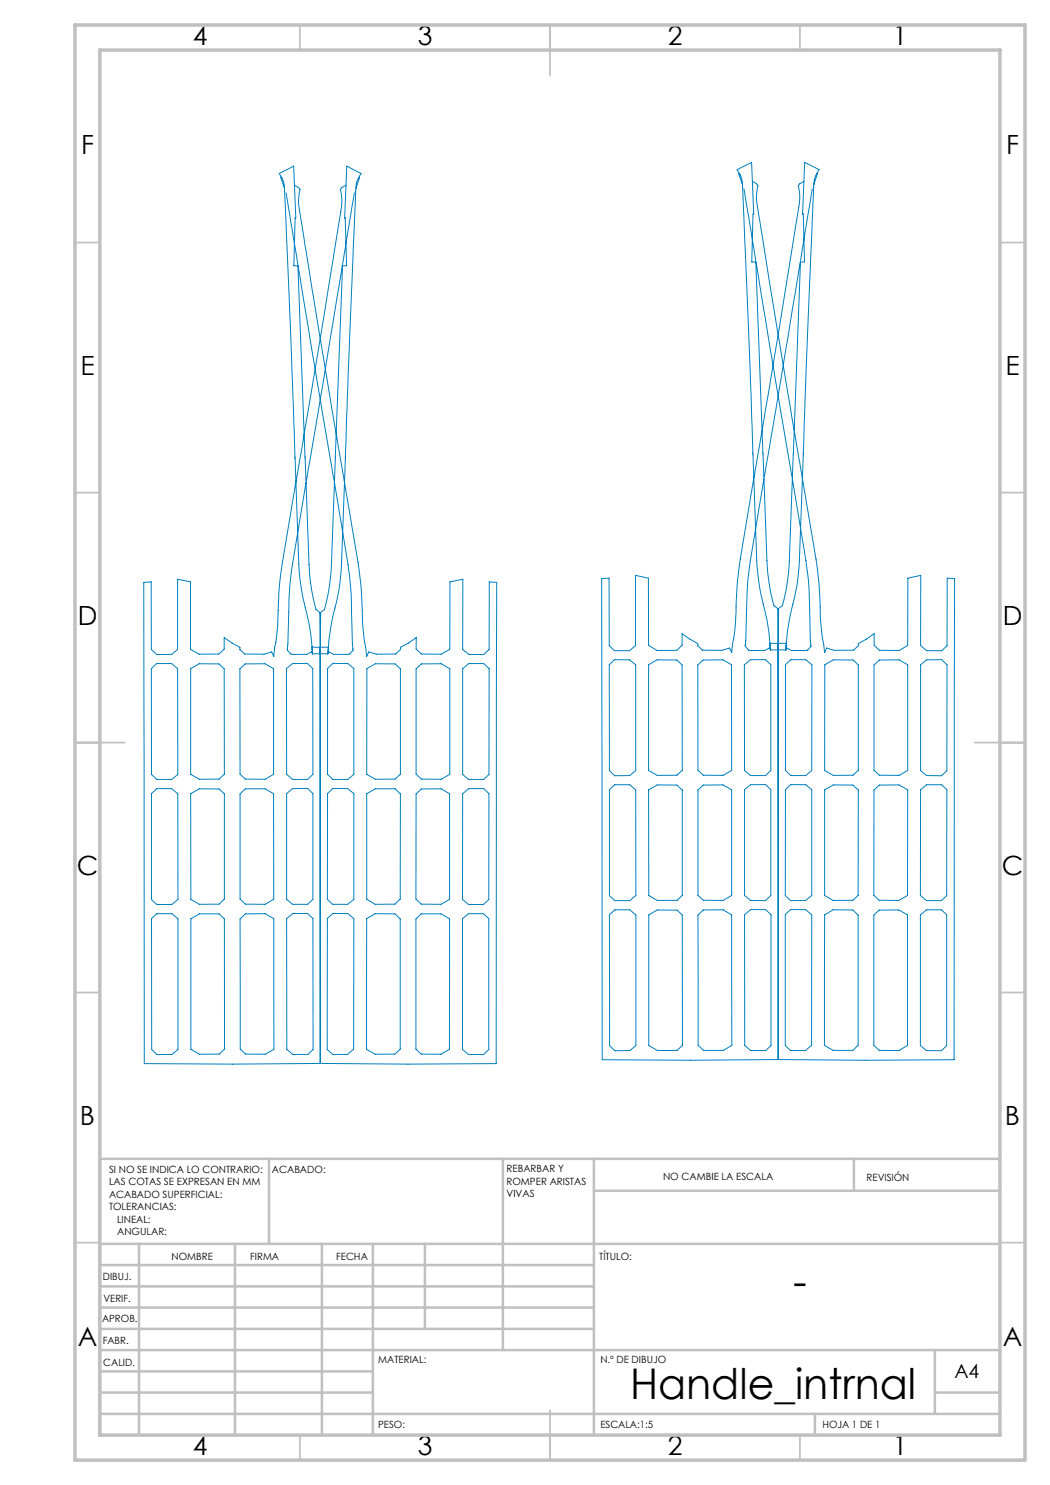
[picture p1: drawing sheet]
<svg xmlns="http://www.w3.org/2000/svg" width="210mm" height="297mm" viewBox="0 0 210 297" stroke-linecap="round" stroke-linejoin="round" font-family="sans-serif">
<g fill="none" stroke="#c0c0c0" stroke-width=".35">
<path d="M60 5v5M110 5v10M160 5v5M15 48.5h5M200 48.5h5M15 98.5h5M200 98.5h5M15 148.5h10M195 148.5h10M15 198.5h5M200 198.5h5M15 248.5h5"/>
<path d="M200 248.5h5M60 287v5M110 282v10M160 287v5"/>
</g>
<g fill="none" stroke="#c0c0c0" stroke-width=".5">
<path d="M53.8 231.8v17M100.6 231.8v38.2M118.8 231.8v55.2M118.8 238.2h81.2M170.8 231.8v6.4M200 231.8h-180v55.2M20 248.8h180M20 257.3h98.8M20 253h98.8M27.8 248.8v38.2M47 248.8v38.2M64.4 248.8v38.2"/>
<path d="M74.6 248.8v38.2M85 248.8v17M20 265.8h98.8M20 261.5h98.8M20 278.5h54.6M20 274.3h54.6M20 270h180M187 278.5h13M187 270v12.8M20 282.8h180M163 282.8v4.2"/>
</g>
<path d="M15 5h190v287h-190zM20 10h180v277h-180z" fill="none" stroke="#c0c0c0" stroke-width=".7"/>
<g fill="none" stroke="#0080c0" stroke-width=".2">
<path d="M56.4 35.6l-.3-.1 .8 2.2M57.2 38.6l9.6 57.5M58.9 37l.8 .5 .3 .4a9.1 9.1 0 0 0-.1 4.4l6.5 39.4 5.2 30.8a90.9 90.9 0 0 1 1 12.8l.7 6 .5-.9 1.5 .4h3.8l1-.9v-.4l1.6-.9 1.6-1.1-.1 2.3 1.1 1h4l1.7-.9v-13.5l2.6-.6-.1 14.1 1.3 1h2.9l1.1-1 .1-13.5 1.4 .1-.1 96.2-17.6 .1-17.6-.1v-82M69.2 37l-.9 .5-.2 .4a12.2 12.2 0 0 1-.2 5.9l-3.6 22.1-7.8 46.6a125.3 125.3 0 0 0-1.1 13.8l-.6 5-.5-.9-1.5 .4h-3.9l-.9-.9v-.4l-3.2-2v2.3l-1 1h-4l-1.7-.9v-13.5l-2.6-.6v14.1l-1.2 1h-3l-1-1-.1-13.5-1.4 .1 .1 96.2 17.6 .1 17.6-.1-.1-82M70.9 38.6l-9.6 57.5M71.7 35.6l.2-.1-.7 2.2M148 34.9l-.3-.2 .8 2.2M148.8 37.8l9.6 57.6M150.5 36.3l.8 .5 .3 .3a9.2 9.2 0 0 0-.1 4.4l3.8 23.7 7.9 46.6a90.9 90.9 0 0 1 .9 12.7l.8 6 .4-.9 1.6 .5 3.8-.1 1-.9v-.4l3.1-2v2.3l1.1 1.1h3.9l1.7-1 .1-13.5 2.6-.5-.1 14 1.2 1h3l1.1-1v-13.5l1.5 .1-.1 96.2-17.6 .2-17.6-.2v-81.9M160.8 36.3l-.9 .5-.2 .3a12.2 12.2 0 0 1-.2 6l-5.8 35.4-5.6 33.3a90.9 90.9 0 0 0-1 12.7l-.8 6-.4-.9-1.5 .5-3.9-.1-.9-.9v-.4l-3.2-2v2.3l-1 1.1h-4l-1.7-1v-13.5l-2.6-.5v14l-1.2 1h-3l-1.1-1v-13.5l-1.5 .1 .1 96.2 17.7 .2 17.6-.2-.1-81.9M162.5 37.8l-9.6 57.6M163.3 34.9l.2-.2-.7 2.2"/>
<path d="M61.2 96.5l-2.7 16.4a59.1 59.1 0 0 0-.8 9.5l-.2 7.6 .6 .8 .5 .1h2.7l1-.5 .2 .4M66.9 96.5l2.7 16.4a64.9 64.9 0 0 1 .7 9.5l.3 7.6-.7 .8-.4 .1h-2.8l-.9-.5-.2 .4M152.8 95.7l-2.7 16.4a59.1 59.1 0 0 0-.8 9.6l-.3 7.6 .7 .7 .5 .1h2.7l.9-.5 .3 .4M158.5 95.7l2.7 16.4a59.1 59.1 0 0 1 .7 9.6l.3 7.6-.7 .7-.4 .1h-2.8l-.9-.5-.2 .4M30.3 133.7l1-1h3l1.2 1 .1 21.2-1.3 1h-2.9l-1.1-1zM38.1 133.7l1.7-1 4 .1 1 1 .1 21-1.1 1-3.9 .1-1.8-1zM48 133.8l1-1 4-.1 1.7 1v21.2l-1.7 1-3.9-.1-1.1-1zM57.3 133.7l1.2-1h3l1 1 .1 21.2-1.1 1h-3l-1.2-1zM62.4 129.4a50.8 50.8 0 0 0-1.9-10.3l-.6-3.7-.1-2.5-1.5-42.4-1.4-32.9a4.8 4.8 0 0 0-1.1-2.9l2.9-1.5 .5 10.4h-.2l-.2 9.6h.8l2.3 61 .4 3.9 .9 3.8 .9 .7v6.9M62.4 129.4l.1 1.4M62.4 129.4l1.7 .1M64 129.5v1.2"/>
<path d="M64 130.7l1.6 .1M64 130.7l-1.5 .1M64.1 129.5l-.1 .4M65.5 133.7l1.1-1h3l1.2 1v21.2l-1.2 1h-3l-1.1-1zM65.7 129.4a53.8 53.8 0 0 1 1.9-10.3l.4-2.5 .3-3.7 1.3-38.1 1.6-37.2a5.1 5.1 0 0 1 1-2.9l-2.8-1.5-.5 10.4h.1l.3 9.6h-.8l-2.3 61-.4 3.9-.9 3.8-.9 .7v6.9M65.7 129.4l-.1 1.4M65.7 129.4l-1.7 .1M73.4 133.7l1.7-1 3.9 .1 1.1 1v21l-1.1 1-3.9 .1-1.8-1zM83.2 133.8l1.1-1 3.9-.1 1.8 1v21.2l-1.8 1-3.9-.1-1.1-1zM92.5 133.7l1.3-1h2.9l1.1 1v21.2l-1.1 1h-3l-1.2-1zM121.8 133l1.1-1.1 3 .1 1.2 1v21.1l-1.2 1h-3l-1-1zM129.7 133l1.7-1h4l1 1 .1 21.1-1.1 .9-4 .1-1.7-1z"/>
<path d="M139.6 133l1-1h4l1.7 1v21.1l-1.7 1-3.9-.1-1.1-.9zM148.9 133l1.2-1.1h3l1.1 1v21.2l-1.1 1h-3l-1.2-1zM154 128.7a50.8 50.8 0 0 0-1.9-10.3l-.8-6.3-1.3-38.1-1.5-37.2a5.1 5.1 0 0 0-1.1-2.9l2.9-1.4 .4 10.3h-.1l-.2 9.6h.8l2.3 61 .4 3.9 .9 3.8 .9 .7-.1 6.9M154 128.7l.1 1.3M154 128.7h1.6M155.6 128.7v1.3M155.6 130h1.6M155.6 130h-1.5M157.1 132.9l1.1-1h2.9l1.3 1.1-.1 21.1-1.2 1h-2.9l-1.1-1zM157.3 128.7a53.8 53.8 0 0 1 1.8-10.3l.5-2.6 .3-3.7 1.3-38.1 1.6-37.2a5.1 5.1 0 0 1 1-2.9l-2.9-1.4-.4 10.3h.2l.2 9.6h-.8l-2.3 61-.5 3.9-.8 3.8-1 .7 .1 6.9M157.3 128.7l-.1 1.3M157.3 128.7h-1.7"/>
<path d="M165 133l1.7-1h3.9l1.1 1v21.1l-1.1 .9-3.9 .1-1.8-1zM174.8 133l1.1-1h3.9l1.7 1v21.1l-1.7 1-3.9-.1-1.1-.9zM184.1 133l1.2-1 3-.1 1.1 1.1v21.1l-1.1 1h-3l-1.2-1zM30.3 158.7l1.1-1h2.9l1.3 1v21.2l-1.2 1h-3l-1.1-1zM38.1 158.7l1.8-.9h3.9l1.1 1v21l-1.1 1-3.9 .1-1.7-1zM48 158.8l1.1-1h3.9l1.7 .9 .1 21.1-1.8 1.1-3.9-.1-1.1-1zM57.3 158.7l1.2-1h3l1.1 1v21.2l-1.1 1h-3l-1.2-1zM65.5 158.7l1.1-1h2.9l1.3 1v21.2l-1.3 1h-3l-1-1zM73.3 158.7l1.8-.9h3.9l1.1 1-.1 21-1 1-4 .1-1.7-1.1zM83.2 158.8l1.1-1h3.9l1.7 .9v21.2l-1.7 1-4-.1-1-1zM92.5 158.7l1.2-1h3l1.1 1v21.2l-1.1 1h-3l-1.2-1zM121.9 157.9l1-1h3l1.2 1.1 .1 21.1-1.3 1h-2.9l-1.1-1z"/>
<path d="M129.7 158l1.7-1h4l1.1 1v21.1l-1.1 1h-4l-1.6-1zM139.6 158l1.1-1h3.9l1.7 1v21.1l-1.7 1h-3.9l-1.1-1zM148.9 157.9l1.2-1h3l1.1 1v21.2l-1.1 1h-3l-1.2-1zM157.1 157.9l1.1-1h2.9l1.2 1v21.2l-1.2 1h-3l-1-1zM164.9 158l1.8-1h3.9l1.1 1-.1 21.1-1 1h-4l-1.7-1zM174.8 158l1.1-1h3.9l1.7 1v21.1l-1.7 1h-4l-1-1zM184.1 158l1.2-1.1h3l1.1 1-.1 21.2-1 1h-3l-1.2-1zM30.3 183.7l1.1-1h3l1.2 1v26.2l-1.2 1h-3l-1.1-1zM38.2 183.8l1.7-1h3.9l1.1 1v26l-1 1-4 .1-1.7-1zM48 183.8l1.1-1 3.9-.1 1.8 1v26.2l-1.7 1-4-.1-1.1-1zM57.3 183.7l1.3-1h2.9l1.1 1v26.2l-1 1h-3l-1.2-1zM65.5 183.7l1-1h3l1.3 1-.1 26.2-1.2 1h-3l-1.1-1z"/>
<path d="M73.3 183.7l1.7-1 4 .1 1 1v26l-1 1-4 .1-1.7-1zM83.2 183.8l1-1h4l1.7 1v26.1l-1.7 1-4-.1-1-1zM92.5 183.7l1.2-1h3l1.1 1v26.2l-1.1 1h-3l-1.2-1zM121.9 182.9l1.1-.9h2.9l1.3 1v26.1l-1.2 1h-3l-1.1-1zM129.8 183l1.6-1h4l1.1 1v26.1l-1.1 1h-3.9l-1.7-1zM139.6 183l1.1-1h3.9l1.7 1 .1 26.1-1.8 1h-3.9l-1.1-1zM148.9 182.9l1.2-1h3l1.1 1v26.2l-1.1 1h-3l-1.2-1zM157.1 182.9l1-1h3l1.2 1v26.2l-1.2 1h-3l-1-1zM164.9 183l1.7-1h4l1 1v26.1l-1 1h-4l-1.7-1zM174.8 183l1-1h4l1.7 1v26.1l-1.7 1h-4l-1-1zM184.1 183l1.2-1h3l1 .9v26.2l-1 1h-3l-1.2-1z"/>
</g>
<g font-size="8.5">
<text x="158.6" y="259.3">-</text>
<text x="126" y="279.7">Handle_intrnal</text>
</g>
<g font-size="5.3">
<text x="38.5" y="9">4</text>
<text x="83.5" y="9">3</text>
<text x="133.6" y="9">2</text>
<text x="178.6" y="9">1</text>
<text x="16.2" y="30.7">F</text>
<text x="201.2" y="30.7">F</text>
<text x="16.1" y="75">E</text>
<text x="201.1" y="75">E</text>
<text x="15.5" y="125">D</text>
<text x="200.5" y="125">D</text>
<text x="15.4" y="175">C</text>
<text x="200.4" y="175">C</text>
<text x="16" y="225">B</text>
<text x="201" y="225">B</text>
<text x="15.5" y="269.2">A</text>
<text x="200.5" y="269.2">A</text>
<text x="38.5" y="291">4</text>
<text x="83.5" y="291">3</text>
<text x="133.6" y="291">2</text>
<text x="178.6" y="291">1</text>
</g>
<text font-size="3.9" x="190.9" y="275.5">A4</text>
<g font-size="2">
<text x="21.8" y="234.6">SI NO SE INDICA LO CONTRARIO:</text>
<text x="21.8" y="237.1">LAS COTAS SE EXPRESAN EN MM</text>
<text x="21.8" y="239.6">ACABADO SUPERFICIAL:</text>
<text x="54.4" y="234.6">ACABADO:</text>
<text x="101.3" y="234.5">REBARBAR Y</text>
<text x="101.3" y="237">ROMPER ARISTAS</text>
<text x="101.3" y="239.5">VIVAS</text>
<text x="132.6" y="236">NO CAMBIE LA ESCALA</text>
<text x="173.3" y="236.2">REVISIÓN</text>
<text x="21.8" y="242.1">TOLERANCIAS:</text>
<text x="23.4" y="244.6">LINEAL:</text>
<text x="23.4" y="247.1">ANGULAR:</text>
<text x="34.3" y="252">NOMBRE</text>
<text x="50" y="251.9">FIRMA</text>
<text x="67.2" y="251.9">FECHA</text>
<text x="119.9" y="251.9">TÍTULO:</text>
<text x="20.6" y="256.1">DIBUJ.</text>
<text x="20.7" y="260.3">VERIF.</text>
<text x="20.4" y="264.4">APROB.</text>
<text x="20.5" y="268.8">FABR.</text>
<text x="20.7" y="273.1">CALID.</text>
<text x="75.6" y="272.5">MATERIAL:</text>
<text x="120.1" y="272.5">N.º DE DIBUJO</text>
<text x="75.6" y="285.5">PESO:</text>
<text x="120.1" y="285.6">ESCALA:1:5</text>
<text x="164.5" y="285.6">HOJA 1 DE 1</text>
</g>
</svg>
